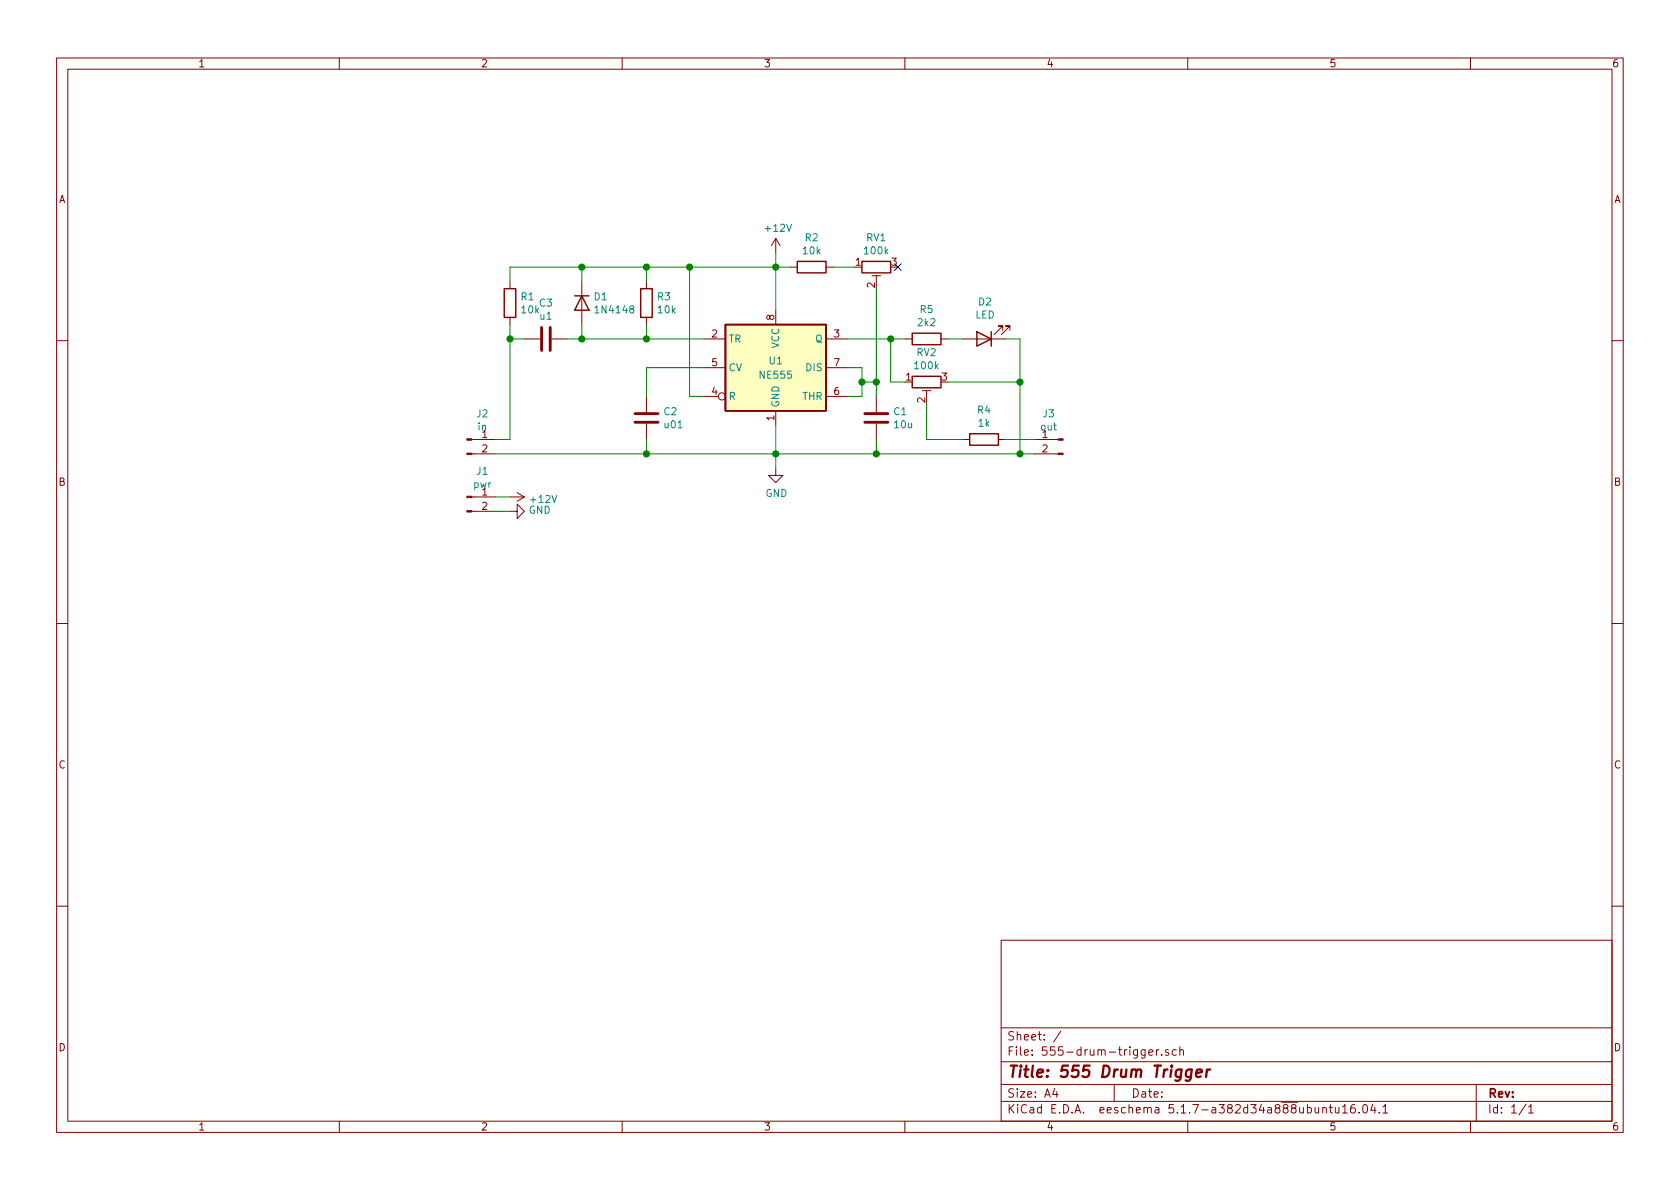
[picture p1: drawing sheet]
EESchema Schematic File Version 4
EELAYER 30 0
EELAYER END
$Descr A4 11693 8268
encoding utf-8
Sheet 1 1
Title "555 Drum Trigger"
Date ""
Rev ""
Comp ""
Comment1 ""
Comment2 ""
Comment3 ""
Comment4 ""
$EndDescr
$Comp
L Timer:NE555P U1
U 1 1
P 5400 2550
F 0 "U1" H 5400 2600 50  0000 C CNN
F 1 "NE555" H 5400 2500 50  0000 C CNN
F 2 "Package_DIP:DIP-8_W7.62mm" H 5400 2550 50  0001 C CNN
F 3 "http://www.ti.com/lit/ds/symlink/ne555.pdf" H 5400 2550 50  0001 C CNN
	1    5400 2550
	1    0    0    -1  
$EndComp
$Comp
L Device:LED D2
U 1 1
P 6850 2350
F 0 "D2" H 6843 2095 50  0000 C CNN
F 1 "LED" H 6843 2186 50  0000 C CNN
F 2 "LED_THT:LED_D5.0mm" H 6850 2350 50  0001 C CNN
F 3 "~" H 6850 2350 50  0001 C CNN
	1    6850 2350
	-1   0    0    1   
$EndComp
$Comp
L Device:R_POT_TRIM RV1
U 1 1
P 6100 1850
F 0 "RV1" V 5893 1850 50  0000 C CNN
F 1 "100k" V 5984 1850 50  0000 C CNN
F 2 "Potentiometer_THT:Potentiometer_Bourns_3296W_Vertical" H 6100 1850 50  0001 C CNN
F 3 "~" H 6100 1850 50  0001 C CNN
	1    6100 1850
	0    -1   1    0   
$EndComp
$Comp
L Device:C C1
U 1 1
P 6100 2900
F 0 "C1" H 6215 2946 50  0000 L CNN
F 1 "10u" H 6215 2855 50  0000 L CNN
F 2 "Capacitor_THT:C_Disc_D5.0mm_W2.5mm_P5.00mm" H 6138 2750 50  0001 C CNN
F 3 "~" H 6100 2900 50  0001 C CNN
	1    6100 2900
	1    0    0    -1  
$EndComp
$Comp
L Device:R R5
U 1 1
P 6450 2350
F 0 "R5" V 6243 2350 50  0000 C CNN
F 1 "2k2" V 6334 2350 50  0000 C CNN
F 2 "Resistor_THT:R_Axial_DIN0207_L6.3mm_D2.5mm_P7.62mm_Horizontal" V 6380 2350 50  0001 C CNN
F 3 "~" H 6450 2350 50  0001 C CNN
	1    6450 2350
	0    1    1    0   
$EndComp
$Comp
L power:+12V #PWR01
U 1 1
P 5400 1750
F 0 "#PWR01" H 5400 1600 50  0001 C CNN
F 1 "+12V" H 5415 1923 50  0000 C CNN
F 2 "" H 5400 1750 50  0001 C CNN
F 3 "" H 5400 1750 50  0001 C CNN
	1    5400 1750
	1    0    0    -1  
$EndComp
$Comp
L power:GND #PWR02
U 1 1
P 5400 3250
F 0 "#PWR02" H 5400 3000 50  0001 C CNN
F 1 "GND" H 5405 3077 50  0000 C CNN
F 2 "" H 5400 3250 50  0001 C CNN
F 3 "" H 5400 3250 50  0001 C CNN
	1    5400 3250
	1    0    0    -1  
$EndComp
NoConn ~ 6250 1850
$Comp
L Device:R_POT_TRIM RV2
U 1 1
P 6450 2650
F 0 "RV2" V 6243 2650 50  0000 C CNN
F 1 "100k" V 6334 2650 50  0000 C CNN
F 2 "Potentiometer_THT:Potentiometer_Bourns_3296W_Vertical" H 6450 2650 50  0001 C CNN
F 3 "~" H 6450 2650 50  0001 C CNN
	1    6450 2650
	0    -1   1    0   
$EndComp
$Comp
L Device:R R2
U 1 1
P 5650 1850
F 0 "R2" V 5443 1850 50  0000 C CNN
F 1 "10k" V 5534 1850 50  0000 C CNN
F 2 "Resistor_THT:R_Axial_DIN0207_L6.3mm_D2.5mm_P7.62mm_Horizontal" V 5580 1850 50  0001 C CNN
F 3 "~" H 5650 1850 50  0001 C CNN
	1    5650 1850
	0    1    1    0   
$EndComp
$Comp
L Device:C C2
U 1 1
P 4500 2900
F 0 "C2" H 4615 2946 50  0000 L CNN
F 1 "u01" H 4615 2855 50  0000 L CNN
F 2 "Capacitor_THT:C_Disc_D5.0mm_W2.5mm_P5.00mm" H 4538 2750 50  0001 C CNN
F 3 "~" H 4500 2900 50  0001 C CNN
	1    4500 2900
	1    0    0    -1  
$EndComp
$Comp
L Connector:Conn_01x02_Male J2
U 1 1
P 3250 3050
F 0 "J2" H 3358 3231 50  0000 C CNN
F 1 "in" H 3358 3140 50  0000 C CNN
F 2 "Connector_PinHeader_2.54mm:PinHeader_1x02_P2.54mm_Vertical" H 3250 3050 50  0001 C CNN
F 3 "~" H 3250 3050 50  0001 C CNN
	1    3250 3050
	1    0    0    -1  
$EndComp
$Comp
L Diode:1N4148 D1
U 1 1
P 4050 2100
F 0 "D1" V 4004 2179 50  0000 L CNN
F 1 "1N4148" V 4095 2179 50  0000 L CNN
F 2 "Diode_THT:D_DO-35_SOD27_P7.62mm_Horizontal" H 4050 1925 50  0001 C CNN
F 3 "https://assets.nexperia.com/documents/data-sheet/1N4148_1N4448.pdf" H 4050 2100 50  0001 C CNN
	1    4050 2100
	0    1    1    0   
$EndComp
$Comp
L Device:R R1
U 1 1
P 3550 2100
F 0 "R1" H 3620 2146 50  0000 L CNN
F 1 "10k" H 3620 2055 50  0000 L CNN
F 2 "Resistor_THT:R_Axial_DIN0207_L6.3mm_D2.5mm_P7.62mm_Horizontal" V 3480 2100 50  0001 C CNN
F 3 "~" H 3550 2100 50  0001 C CNN
	1    3550 2100
	1    0    0    -1  
$EndComp
$Comp
L Connector:Conn_01x02_Male J1
U 1 1
P 3250 3450
F 0 "J1" H 3358 3631 50  0000 C CNN
F 1 "pwr" H 3358 3540 50  0000 C CNN
F 2 "Connector_PinHeader_2.54mm:PinHeader_1x02_P2.54mm_Vertical" H 3250 3450 50  0001 C CNN
F 3 "~" H 3250 3450 50  0001 C CNN
	1    3250 3450
	1    0    0    -1  
$EndComp
$Comp
L Device:C C3
U 1 1
P 3800 2350
F 0 "C3" V 3548 2350 50  0000 C CNN
F 1 "u1" V 3639 2350 50  0000 C CNN
F 2 "Capacitor_THT:C_Disc_D5.0mm_W2.5mm_P5.00mm" H 3838 2200 50  0001 C CNN
F 3 "~" H 3800 2350 50  0001 C CNN
	1    3800 2350
	0    1    1    0   
$EndComp
$Comp
L Device:R R3
U 1 1
P 4500 2100
F 0 "R3" H 4570 2146 50  0000 L CNN
F 1 "10k" H 4570 2055 50  0000 L CNN
F 2 "Resistor_THT:R_Axial_DIN0207_L6.3mm_D2.5mm_P7.62mm_Horizontal" V 4430 2100 50  0001 C CNN
F 3 "~" H 4500 2100 50  0001 C CNN
	1    4500 2100
	1    0    0    -1  
$EndComp
Wire Wire Line
	5800 1850 5950 1850
Wire Wire Line
	5400 2950 5400 3150
Connection ~ 5400 3150
$Comp
L power:+12V #PWR0101
U 1 1
P 3550 3450
F 0 "#PWR0101" H 3550 3300 50  0001 C CNN
F 1 "+12V" V 3565 3578 50  0000 L CNN
F 2 "" H 3550 3450 50  0001 C CNN
F 3 "" H 3550 3450 50  0001 C CNN
	1    3550 3450
	0    1    1    0   
$EndComp
$Comp
L power:GND #PWR0102
U 1 1
P 3550 3550
F 0 "#PWR0102" H 3550 3300 50  0001 C CNN
F 1 "GND" V 3555 3422 50  0000 R CNN
F 2 "" H 3550 3550 50  0001 C CNN
F 3 "" H 3550 3550 50  0001 C CNN
	1    3550 3550
	0    -1   -1   0   
$EndComp
Wire Wire Line
	4800 2750 4900 2750
Wire Wire Line
	4500 3050 4500 3150
Connection ~ 4500 3150
Wire Wire Line
	4500 3150 5400 3150
Wire Wire Line
	4500 2750 4500 2550
Wire Wire Line
	4500 2550 4900 2550
Connection ~ 5400 1850
Wire Wire Line
	5400 1850 5500 1850
Wire Wire Line
	5400 1850 5400 2150
Wire Wire Line
	4800 1850 4800 2750
Connection ~ 4800 1850
Wire Wire Line
	4800 1850 5400 1850
Wire Wire Line
	4500 1850 4500 1950
Connection ~ 4500 1850
Wire Wire Line
	4500 1850 4800 1850
Wire Wire Line
	4500 2250 4500 2350
Connection ~ 4500 2350
Wire Wire Line
	4500 2350 4900 2350
Wire Wire Line
	4050 1850 4050 1950
Wire Wire Line
	4050 1850 4500 1850
Wire Wire Line
	4050 2250 4050 2350
Wire Wire Line
	4050 2350 4500 2350
Wire Wire Line
	3450 3050 3550 3050
Wire Wire Line
	3450 3150 4500 3150
Wire Wire Line
	3950 2350 4050 2350
Connection ~ 4050 2350
Wire Wire Line
	3650 2350 3550 2350
Connection ~ 3550 2350
Wire Wire Line
	3550 2350 3550 3050
Wire Wire Line
	4050 1850 3550 1850
Wire Wire Line
	3550 1850 3550 1950
Connection ~ 4050 1850
Wire Wire Line
	3550 2250 3550 2350
Wire Wire Line
	3450 3450 3550 3450
Wire Wire Line
	3450 3550 3550 3550
Wire Wire Line
	5400 3150 6100 3150
Wire Wire Line
	6100 2000 6100 2650
Wire Wire Line
	6000 2750 6000 2650
Wire Wire Line
	6000 2550 5900 2550
Wire Wire Line
	6000 2750 5900 2750
Wire Wire Line
	6000 2650 6100 2650
Connection ~ 6000 2650
Wire Wire Line
	6000 2650 6000 2550
Connection ~ 6100 2650
Wire Wire Line
	6100 2650 6100 2750
Wire Wire Line
	6100 3050 6100 3150
Connection ~ 6100 3150
Wire Wire Line
	5400 1750 5400 1850
Wire Wire Line
	5900 2350 6200 2350
Wire Wire Line
	6300 2650 6200 2650
Wire Wire Line
	6200 2650 6200 2350
Connection ~ 6200 2350
Wire Wire Line
	6200 2350 6300 2350
Wire Wire Line
	6700 2350 6600 2350
$Comp
L Connector:Conn_01x02_Male J3
U 1 1
P 7400 3050
F 0 "J3" H 7500 3231 50  0000 C CNN
F 1 "out" H 7500 3140 50  0000 C CNN
F 2 "Connector_PinHeader_2.54mm:PinHeader_1x02_P2.54mm_Vertical" H 7400 3050 50  0001 C CNN
F 3 "~" H 7400 3050 50  0001 C CNN
	1    7400 3050
	-1   0    0    -1  
$EndComp
$Comp
L Device:R R4
U 1 1
P 6850 3050
F 0 "R4" V 6643 3050 50  0000 C CNN
F 1 "1k" V 6734 3050 50  0000 C CNN
F 2 "Resistor_THT:R_Axial_DIN0207_L6.3mm_D2.5mm_P7.62mm_Horizontal" V 6780 3050 50  0001 C CNN
F 3 "~" H 6850 3050 50  0001 C CNN
	1    6850 3050
	0    1    1    0   
$EndComp
Wire Wire Line
	6100 3150 7100 3150
Wire Wire Line
	7200 3050 7000 3050
Wire Wire Line
	6700 3050 6450 3050
Wire Wire Line
	6450 3050 6450 2800
Wire Wire Line
	7000 2350 7100 2350
Wire Wire Line
	7100 2350 7100 2650
Connection ~ 7100 3150
Wire Wire Line
	7100 3150 7200 3150
Wire Wire Line
	6600 2650 7100 2650
Connection ~ 7100 2650
Wire Wire Line
	7100 2650 7100 3150
Wire Wire Line
	5400 3150 5400 3250
$EndSCHEMATC
